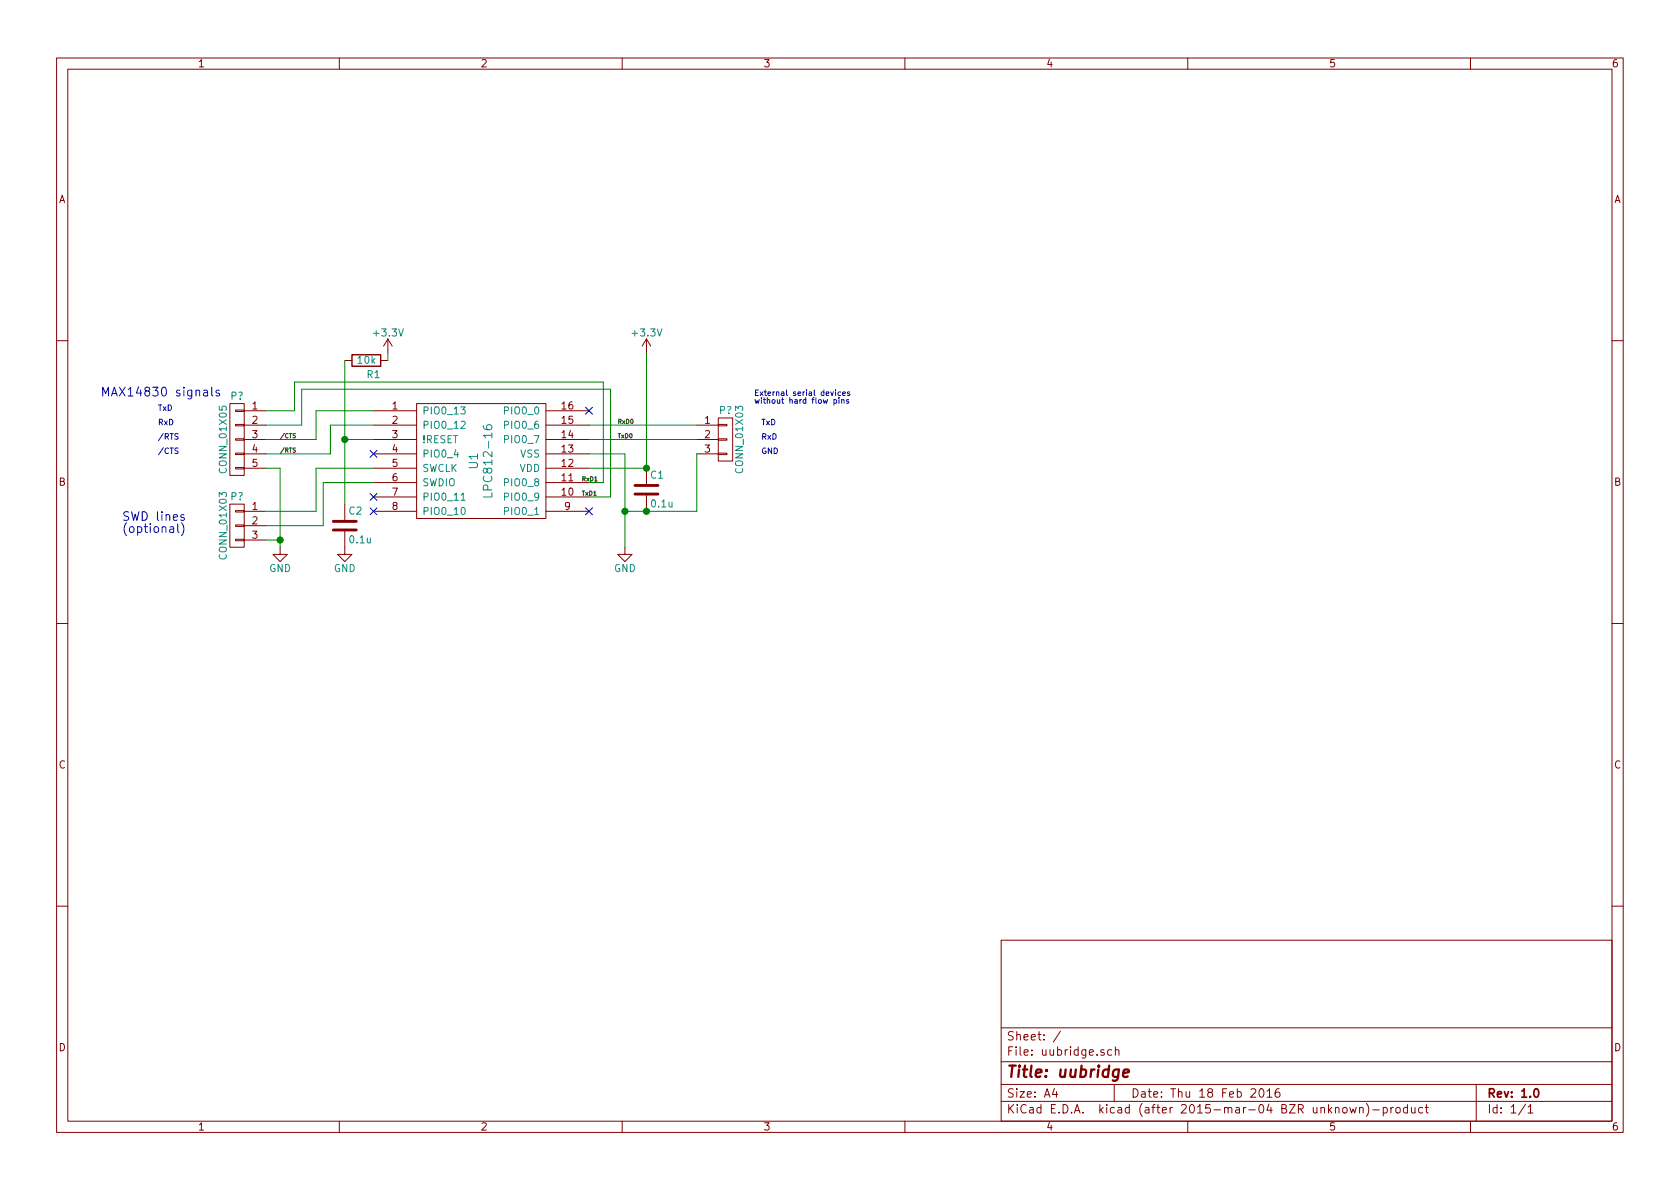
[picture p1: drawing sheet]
<svg xmlns="http://www.w3.org/2000/svg" width="297mm" height="210mm" viewBox="0 0 297 210" stroke-linecap="round" stroke-linejoin="round" font-family="sans-serif">
<g fill="none" stroke="#840000" stroke-width=".18">
<path d="M10 10.3h277v189.9h-277zM12 12.2h273v186.1h-273zM60 10.3v1.9M110 10.3v1.9M160 10.3v1.9M210 10.3v1.9M260 10.3v1.9M68.6 59.9l-.8 1.3M68.6 59.9v2.6M68.6 59.9l.7 1.3M114.3 59.9l-.8 1.3M114.3 59.9v2.6"/>
<path d="M114.3 59.9l.8 1.3M10 60.2h2M40.6 71.4h2.6v12.7h-2.6zM41.7 77.6h1.5v.2h-1.5zM41.7 75.1h1.5v.2h-1.5zM41.7 72.5h1.5v.3h-1.5zM43.2 72.6h3.8M43.2 75.2h3.8M43.2 77.7h3.8M61 63.7h1.2M66 72.6h7.7M66 75.2h7.7"/>
<path d="M66 77.7h7.7M67.3 63.7h1.3M73.7 71.4h22.8v20.3h-22.8zM96.5 72.6h7.6M96.5 75.2h7.6M96.5 77.7h7.6M123.2 75.2h3.8M123.2 77.7h3.8M127 77.6h1.5v.2h-1.5zM127 75.1h1.5v.2h-1.5zM127 73.9h2.5v7.6h-2.5zM285 60.2h2"/>
<path d="M40.6 89.1h2.6v7.7h-2.6zM41.7 95.4h1.5v.2h-1.5zM41.7 92.8h1.5v.3h-1.5zM41.7 90.3h1.5v.2h-1.5zM41.7 82.7h1.5v.2h-1.5zM41.7 80.1h1.5v.3h-1.5zM43.2 80.3h3.8M43.2 82.8h3.8M43.2 90.4h3.8M43.2 93h3.8M43.2 95.5h3.8M49.5 96.8v1.2h1.3l-1.3 1.3-1.2-1.3h1.2"/>
<path d="M61 94v4h1.2l-1.2 1.3-1.3-1.3h1.3M61 89.1v2.8M66 80.3h7.7M66 82.8h7.7M66 85.3h7.7M66 87.9h7.7M66 90.4h7.7M96.5 80.3h7.6M96.5 82.8h7.6M96.5 85.3h7.6M96.5 87.9h7.6M96.5 90.4h7.6"/>
<path d="M110.5 96.8v1.2h1.3l-1.3 1.3-1.3-1.3h1.3M114.3 82.8v2.8M114.3 87.6v2.8M123.2 80.3h3.8M127 80.1h1.5v.3h-1.5zM10 110.3h2M285 110.3h2M10 160.2h2M177 166.3h108v32h-108zM285 160.2h2M60 198.3v1.9M110 198.3v1.9"/>
<path d="M160 198.3v1.9M177 194.8h108M177 191.8h108M177 187.8h108M177 181.8h108M186.4 192.5l-.3 1h.9M186.8 193v1M187.5 182.3l-1.3 2M195.2 185.7a.37 .37 0 0 0-.6 .1l.1 .2 .5 .2 .1 .1-.3 .3-.4-.1M196.5 185.7l-.4-.1-.3 .3 .1 .6 .2 .1 .4-.1M197 191.8v3M197.2 185.7l.2-.1 .4 .1v.9"/>
<path d="M197.2 185.1v1.5M210 198.3v1.9M222.8 192.7l.2-.2a.81 .81 0 0 1 .6 .6 .81 .81 0 0 1-.3 .8l-.2 .1a.79 .79 0 0 1-.3-1.3zM224 193l.5-.5v1.5M224 194h.9M226.2 192.5a.59 .59 0 0 0-.7 .7v.7l.2 .1 .5-.1 .1-.5-.1-.2-.5-.1-.2 .3M237.5 196l.2-.2 .4 .2 .1 .5-.2 .2-.3 .1-.2-.1zM238.7 195.8l.3 1 .2-.7 .3 .7 .3-1M240.4 196l.2-.2 .4 .1v.9M240.4 195.8v1M241.6 195.1a1.71 1.71 0 0 1 0 2.3M242.7 196.3h1.2"/>
<path d="M244.6 195.9l.4-.1 .3 .3-.1 .6h-.6M244.6 195.8v1.5M245.9 195.8v1M246.4 195.8l-.5 .3M246.9 196l.2-.2 .4 .2 .1 .5-.2 .2-.3 .1-.2-.1zM248.8 195.9l-.4-.1-.3 .3 .1 .6 .2 .1 .4-.1M248.8 195.3v1.5M249.6 195.8v.9l.4 .1 .2-.1M250.2 195.8v1M251.5 195.9l-.4-.1-.3 .3 .1 .6 .2 .1 .4-.1M252 195.8h.6M252.2 195.3v1.3l.4 .2"/>
<path d="M260 198.3v1.9M261 191.8v6.5M269.7 195.2l-1.2 2M270.2 195.8l.4-.5v1.5M270.2 196.8h.8"/>
</g>
<path d="M271.3 192.7l.3-.2a.81 .81 0 0 1 .5 .6 .81 .81 0 0 1-.2 .8l-.2 .1a.79 .79 0 0 1-.4-1.3z" fill="none" stroke="#840000" stroke-width=".3"/>
<path d="M198.6 189.8l1-.2-.1-.4h-.7l-.2 1 .2 .2 .6-.1" fill="none" stroke="#840000" stroke-width=".41"/>
<path d="M81.5 72h.7l-.4 .4 .4 .1v.6l-.2 .1-.5-.1M81.5 74.6l.5-.1 .2 .1v.2l-.7 1h.7M85.4 75.3a.62 .62 0 0 0 .7 .7l.7-.1a.48 .48 0 0 0-.1-.8l-.5 .1a.48 .48 0 0 0 .1 .8M81.5 88.5h.7M81.6 89.8l.2-.1a.67 .67 0 0 1 .5 .7 .67 .67 0 0 1-.5 .6l-.2-.1-.1-.4zM87 87.1v.8h-1.6" fill="none" stroke="#008484" stroke-width=".18"/>
<path d="M65.4 79.6l1.2 1.3M66.6 79.6l-1.2 1.3M103.5 72l1.2 1.2M104.7 72l-1.2 1.2M65.4 89.8l1.2 1.2M65.4 87.3l1.2 1.2M66.6 89.8l-1.2 1.2M66.6 87.3l-1.2 1.2M103.5 89.8l1.2 1.2M104.7 89.8l-1.2 1.2" fill="none" stroke="#000084" stroke-width=".18"/>
<g fill="none" stroke="#008400" stroke-width=".18">
<path d="M47 72.6h5.1v-5h54.6v17.7h-2.6M47 75.2h6.3v-6.4h54.6v19.1h-3.8M61 77.7h5M61 63.7v25.4M66 75.2h-7.6v5.1h-11.4M66 72.6h-10.1v5.1h-8.9M68.6 62.5v1.2M104.1 77.7h19.1M104.1 75.2h19.1M114.3 62.5v20.3h-10.2M47 82.8h2.5v14M47 95.5h2.5"/>
<path d="M66 82.8h-10.1v7.6h-8.9M66 85.3h-8.9v7.7h-10.1M104.1 80.3h6.4v16.5M123.2 80.3v10.1h-12.7"/>
</g>
<path d="M62.2 62.7h5.1v2.1h-5.1z" fill="none" stroke="#840000" stroke-width=".25"/>
<path d="M58.9 93.7h4.1M58.9 92.2h4.1M112.3 87.4h4M112.3 85.8h4" fill="none" stroke="#840000" stroke-width=".51"/>
<g fill="#008400" stroke="#008400" stroke-width=".25">
<circle cx="61" cy="77.7" r=".51"/>
<circle cx="110.5" cy="90.4" r=".51"/>
<circle cx="114.3" cy="82.8" r=".51"/>
<circle cx="114.3" cy="90.4" r=".51"/>
<circle cx="49.5" cy="95.5" r=".51"/>
</g>
<g fill="none" stroke="#0000c2" stroke-width=".18">
<path d="M36 69.1h.6l.1 .9M36.7 69.4h-.5a.31 .31 0 0 0-.2 .3 .31 .31 0 0 0 .2 .3l.5-.1M37.4 68.5v1.3l.2 .2M38.8 69.1l-.4-.1-.2 .2 .1 .2 .5 .2v.3h-.6M147.4 70.7h.3l.2 .2-.1 .4h-.4M147.4 70.7v.9M147.7 69v.1M147.7 69.3v.6M148.3 70.3v.1M148.3 70.7v.6M148.6 69.3h-.2l-.2 .2 .1 .4h.3M148.8 70.8l.4-.1 .1 .6"/>
<path d="M148.8 70.7v.6M149 69.6l.5-.1-.1-.2h-.3l-.1 .1v.5h.4M150 70.7h-.2l-.1 .1 .3 .2v.3h-.3M150.2 69.3h-.2l-.2 .1 .4 .3v.2h-.4M31.4 92.6v1.3l.2 .3M32.1 92.4a1.75 1.75 0 0 1 0 2.3M32.5 91.1l-.3-.1-.2 .2v.2l.5 .2v.3h-.5"/>
</g>
<text font-size="2.8" fill="#840000" x="178" y="190.5">Title: uubridge</text>
<text font-size="2.2" fill="#0000c2" x="17.8" y="70.1">MAX14830 signals</text>
<g font-size="2.1" fill="#008484">
<text x="84.5" y="82.9" transform="rotate(-90 84.5 82.9)">U1</text>
<text x="87" y="86.9" transform="rotate(-90 87 86.9)">LPC812-16</text>
</g>
<g font-size="2.1" fill="#0000c2">
<text x="21.6" y="92.1">SWD lines</text>
<text x="21.6" y="94.2">(optional)</text>
</g>
<g font-size="2.1" fill="#840000">
<text x="178" y="184">Sheet: /</text>
<text x="178" y="186.7">File: uubridge.sch</text>
<text x="178" y="196.9">KiCad E.D.A. kicad (after 2015-mar-04 BZR unknown)-product</text>
<text x="178" y="194.1">Size: A4</text>
<text x="200" y="194.1">Date: Thu 18 Feb 2016</text>
<text x="263" y="194.1">Rev: 1.0</text>
<text x="263" y="196.9">Id: 1/1</text>
</g>
<g font-size="1.8" fill="#840000">
<text x="35" y="11.9">1</text>
<text x="85" y="11.9">2</text>
<text x="135" y="11.9">3</text>
<text x="185" y="11.9">4</text>
<text x="235" y="11.9">5</text>
<text x="285" y="11.9">6</text>
<text x="10.4" y="35.9">A</text>
<text x="285.4" y="35.9">A</text>
<text x="44.6" y="72.4">1</text>
<text x="44.6" y="74.9">2</text>
<text x="44.6" y="77.5">3</text>
<text x="69.4" y="72.4">1</text>
<text x="69.4" y="74.9">2</text>
<text x="69.4" y="77.5">3</text>
<text x="99.4" y="77.5">14</text>
<text x="99.4" y="74.9">15</text>
<text x="99.4" y="72.4">16</text>
<text x="124.6" y="74.9">1</text>
<text x="124.6" y="77.5">2</text>
<text x="44.6" y="80">4</text>
<text x="44.6" y="82.5">5</text>
<text x="69.4" y="80">4</text>
<text x="69.4" y="82.5">5</text>
<text x="99.4" y="82.5">12</text>
<text x="99.4" y="80">13</text>
<text x="124.6" y="80">3</text>
<text x="10.4" y="85.9">B</text>
<text x="69.4" y="85.1">6</text>
<text x="69.4" y="87.6">7</text>
<text x="99.4" y="87.6">10</text>
<text x="99.4" y="85.1">11</text>
<text x="285.4" y="85.9">B</text>
<text x="44.6" y="90.2">1</text>
<text x="44.6" y="92.7">2</text>
<text x="44.6" y="95.2">3</text>
<text x="69.4" y="90.2">8</text>
<text x="99.8" y="90.2">9</text>
<text x="10.4" y="135.9">C</text>
<text x="285.4" y="135.9">C</text>
<text x="10.4" y="185.9">D</text>
<text x="285.4" y="185.9">D</text>
<text x="35" y="199.9">1</text>
<text x="85" y="199.9">2</text>
<text x="135" y="199.9">3</text>
<text x="185" y="199.9">4</text>
<text x="235" y="199.9">5</text>
<text x="285" y="199.9">6</text>
</g>
<g font-size="1.8" fill="#008484">
<text x="66.2" y="59.5">+3.3V</text>
<text x="112" y="59.5">+3.3V</text>
<text x="63.3" y="64.3">10k</text>
<text x="40.8" y="70.7">P?</text>
<text x="64.9" y="66.8">R1</text>
<text x="74.7" y="73.3">PIO0_13</text>
<text x="74.7" y="75.8">PIO0_12</text>
<text x="89.5" y="75.8">PIO0_6</text>
<text x="89.5" y="73.3">PIO0_0</text>
<text x="127.2" y="73.2">P?</text>
<text x="40.1" y="83.4" transform="rotate(-90 40.1 83.4)">CONN_01X05</text>
<text x="74.7" y="78.4">!RESET</text>
<text x="74.7" y="80.9">PIO0_4</text>
<text x="74.7" y="83.4">SWCLK</text>
<text x="89.5" y="78.4">PIO0_7</text>
<text x="91.8" y="83.4">VDD</text>
<text x="92" y="80.9">VSS</text>
<text x="131.4" y="83.4" transform="rotate(-90 131.4 83.4)">CONN_01X03</text>
<text x="40.8" y="88.4">P?</text>
<text x="74.7" y="86">SWDIO</text>
<text x="74.7" y="88.5">PIO0_11</text>
<text x="89.5" y="88.5">PIO0_9</text>
<text x="89.5" y="86">PIO0_8</text>
<text x="115.1" y="84.6">C1</text>
<text x="115.3" y="89.7">0.1u</text>
<text x="61.7" y="91">C2</text>
<text x="74.7" y="91.1">PIO0_10</text>
<text x="89.5" y="91.1">PIO0_1</text>
<text x="40.1" y="98.6" transform="rotate(-90 40.1 98.6)">CONN_01X03</text>
<text x="47.6" y="101.1">GND</text>
<text x="59" y="101.1">GND</text>
<text x="61.9" y="96.1">0.1u</text>
<text x="108.5" y="101.1">GND</text>
</g>
<g font-size="1.4" fill="#0000c2">
<text x="133.3" y="70">External serial devices</text>
<text x="133.3" y="71.4">without hard flow pins</text>
<text x="27.9" y="72.6">TxD</text>
<text x="27.9" y="75.2">RxD</text>
<text x="27.9" y="77.7">/RTS</text>
<text x="134.6" y="75.2">TxD</text>
<text x="134.6" y="77.7">RxD</text>
<text x="27.9" y="80.3">/CTS</text>
<text x="134.6" y="80.3">GND</text>
</g>
<g font-size="1.1">
<text x="49.5" y="77.5">/CTS</text>
<text x="109.2" y="74.9">RxD0</text>
<text x="109.2" y="77.5">TxD0</text>
<text x="49.5" y="80">/RTS</text>
<text x="102.9" y="85.1">RxD1</text>
<text x="102.9" y="87.6">TxD1</text>
</g>
</svg>
